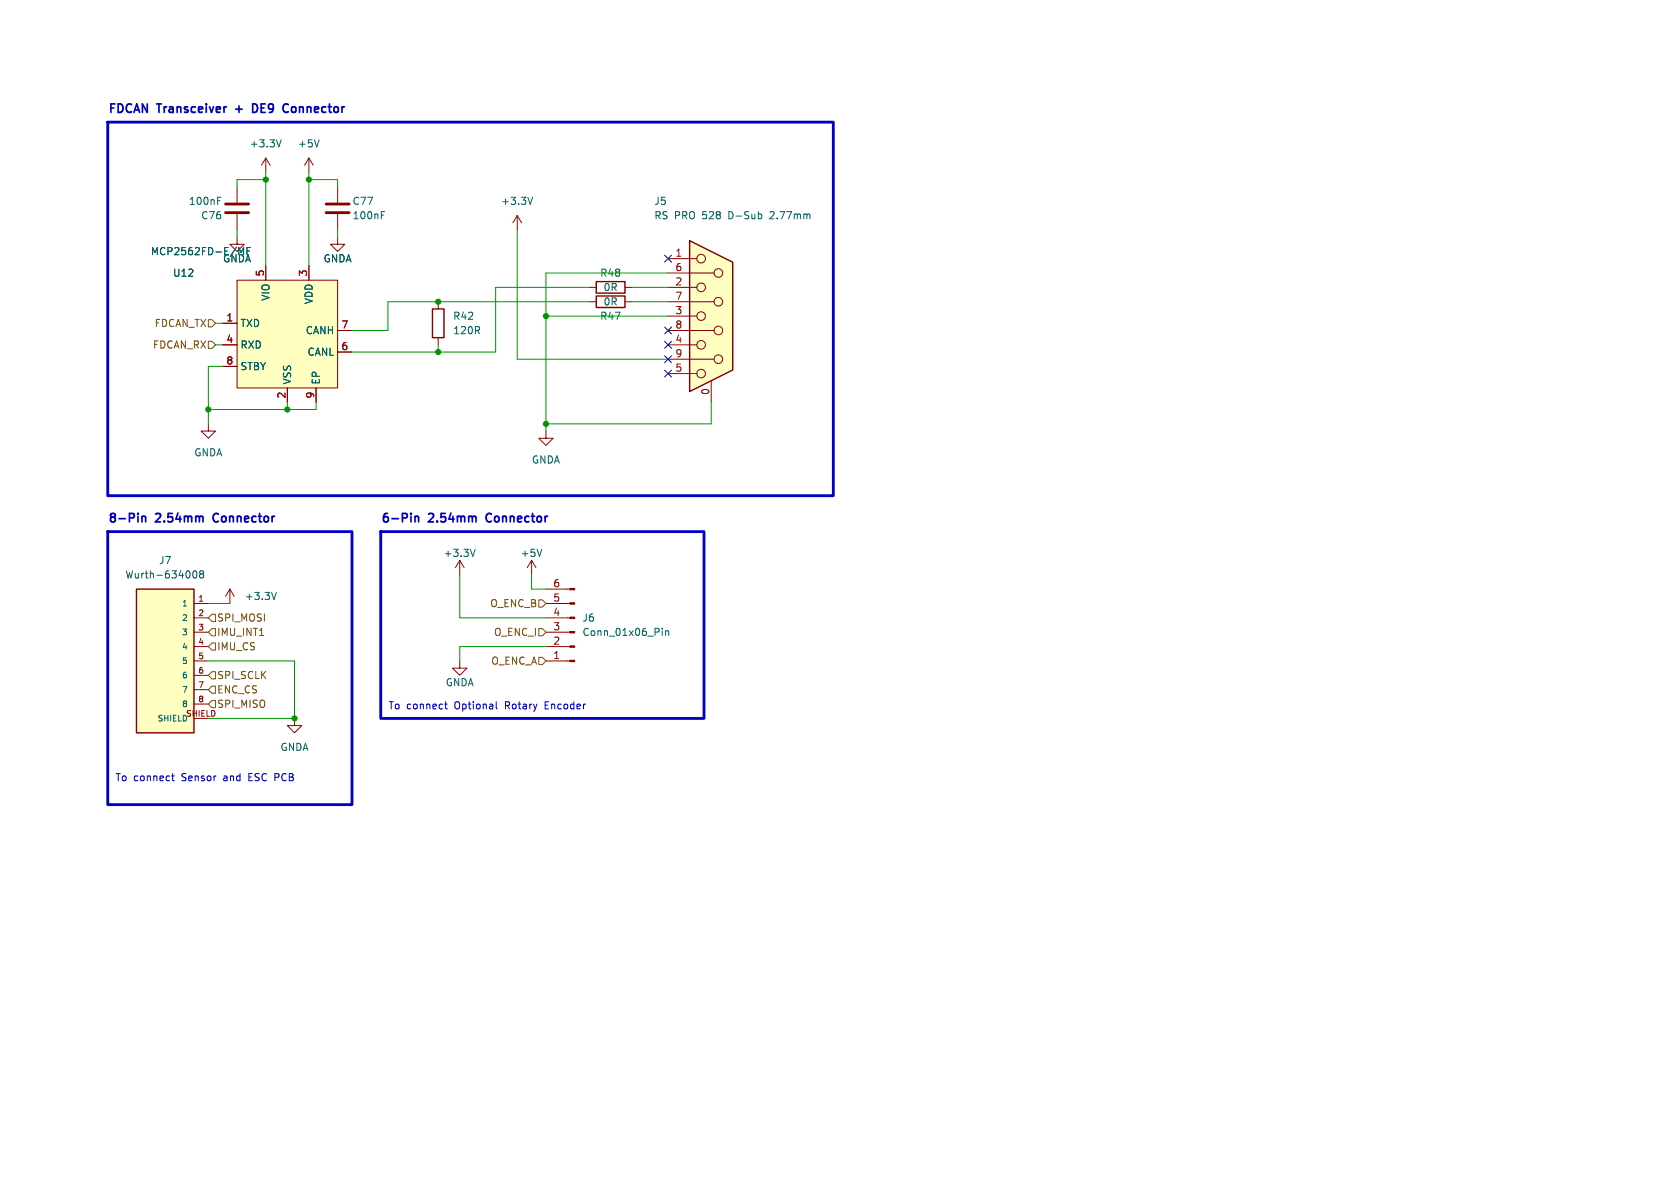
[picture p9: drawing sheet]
(kicad_sch (version 20230121) (generator eeschema)

 (paper "A4")

 (title_block
  (title "Motor Control Test Extension Board")
  (date "2026-09-15")
  (rev "1.0"))

 (lib_symbols
  (symbol "Connector:Conn_01x06_Pin" (pin_names (offset 1.016) hide) (in_bom yes) (on_board yes)
   (property "Reference" "J" (at 0 7.62 0) (effects (font (size 1.27 1.27))))
   (property "Value" "Conn_01x06_Pin" (at 0 -10.16 0) (effects (font (size 1.27 1.27))))
   (property "Footprint" "" (at 0 0 0) (effects (font (size 1.27 1.27)) hide))
   (property "Datasheet" "~" (at 0 0 0) (effects (font (size 1.27 1.27)) hide))
   (property "ki_locked" "" (at 0 0 0) (effects (font (size 1.27 1.27))))
   (symbol "Conn_01x06_Pin_1_1"
    (polyline (pts (xy 1.27 -7.62) (xy 0.8636 -7.62)) (stroke (width 0.1524) (type default)) (fill (type none)))
    (polyline (pts (xy 1.27 -5.08) (xy 0.8636 -5.08)) (stroke (width 0.1524) (type default)) (fill (type none)))
    (polyline (pts (xy 1.27 -2.54) (xy 0.8636 -2.54)) (stroke (width 0.1524) (type default)) (fill (type none)))
    (polyline (pts (xy 1.27 0) (xy 0.8636 0)) (stroke (width 0.1524) (type default)) (fill (type none)))
    (polyline (pts (xy 1.27 2.54) (xy 0.8636 2.54)) (stroke (width 0.1524) (type default)) (fill (type none)))
    (polyline (pts (xy 1.27 5.08) (xy 0.8636 5.08)) (stroke (width 0.1524) (type default)) (fill (type none)))
    (rectangle (start 0.8636 -7.493) (end 0 -7.747) (stroke (width 0.1524) (type default)) (fill (type outline)))
    (rectangle (start 0.8636 -4.953) (end 0 -5.207) (stroke (width 0.1524) (type default)) (fill (type outline)))
    (rectangle (start 0.8636 -2.413) (end 0 -2.667) (stroke (width 0.1524) (type default)) (fill (type outline)))
    (rectangle (start 0.8636 0.127) (end 0 -0.127) (stroke (width 0.1524) (type default)) (fill (type outline)))
    (rectangle (start 0.8636 2.667) (end 0 2.413) (stroke (width 0.1524) (type default)) (fill (type outline)))
    (rectangle (start 0.8636 5.207) (end 0 4.953) (stroke (width 0.1524) (type default)) (fill (type outline)))
    (pin passive line (at 5.08 5.08 180) (length 3.81) (name "Pin_1" (effects (font (size 1.27 1.27)))) (number "1" (effects (font (size 1.27 1.27)))))
    (pin passive line (at 5.08 2.54 180) (length 3.81) (name "Pin_2" (effects (font (size 1.27 1.27)))) (number "2" (effects (font (size 1.27 1.27)))))
    (pin passive line (at 5.08 0 180) (length 3.81) (name "Pin_3" (effects (font (size 1.27 1.27)))) (number "3" (effects (font (size 1.27 1.27)))))
    (pin passive line (at 5.08 -2.54 180) (length 3.81) (name "Pin_4" (effects (font (size 1.27 1.27)))) (number "4" (effects (font (size 1.27 1.27)))))
    (pin passive line (at 5.08 -5.08 180) (length 3.81) (name "Pin_5" (effects (font (size 1.27 1.27)))) (number "5" (effects (font (size 1.27 1.27)))))
    (pin passive line (at 5.08 -7.62 180) (length 3.81) (name "Pin_6" (effects (font (size 1.27 1.27)))) (number "6" (effects (font (size 1.27 1.27)))))))
  (symbol "Connector:DE9_Receptacle_MountingHoles" (pin_names (offset 1.016) hide) (in_bom yes) (on_board yes)
   (property "Reference" "J" (at 0 16.51 0) (effects (font (size 1.27 1.27))))
   (property "Value" "DE9_Receptacle_MountingHoles" (at 0 14.605 0) (effects (font (size 1.27 1.27))))
   (property "Footprint" "" (at 0 0 0) (effects (font (size 1.27 1.27)) hide))
   (property "Datasheet" " ~" (at 0 0 0) (effects (font (size 1.27 1.27)) hide))
   (symbol "DE9_Receptacle_MountingHoles_0_1"
    (circle (center -1.778 -10.16) (radius 0.762) (stroke (width 0) (type default)) (fill (type none)))
    (circle (center -1.778 -5.08) (radius 0.762) (stroke (width 0) (type default)) (fill (type none)))
    (circle (center -1.778 0) (radius 0.762) (stroke (width 0) (type default)) (fill (type none)))
    (circle (center -1.778 5.08) (radius 0.762) (stroke (width 0) (type default)) (fill (type none)))
    (circle (center -1.778 10.16) (radius 0.762) (stroke (width 0) (type default)) (fill (type none)))
    (polyline (pts (xy -3.81 -10.16) (xy -2.54 -10.16)) (stroke (width 0) (type default)) (fill (type none)))
    (polyline (pts (xy -3.81 -7.62) (xy 0.508 -7.62)) (stroke (width 0) (type default)) (fill (type none)))
    (polyline (pts (xy -3.81 -5.08) (xy -2.54 -5.08)) (stroke (width 0) (type default)) (fill (type none)))
    (polyline (pts (xy -3.81 -2.54) (xy 0.508 -2.54)) (stroke (width 0) (type default)) (fill (type none)))
    (polyline (pts (xy -3.81 0) (xy -2.54 0)) (stroke (width 0) (type default)) (fill (type none)))
    (polyline (pts (xy -3.81 2.54) (xy 0.508 2.54)) (stroke (width 0) (type default)) (fill (type none)))
    (polyline (pts (xy -3.81 5.08) (xy -2.54 5.08)) (stroke (width 0) (type default)) (fill (type none)))
    (polyline (pts (xy -3.81 7.62) (xy 0.508 7.62)) (stroke (width 0) (type default)) (fill (type none)))
    (polyline (pts (xy -3.81 10.16) (xy -2.54 10.16)) (stroke (width 0) (type default)) (fill (type none)))
    (polyline (pts (xy -3.81 13.335) (xy -3.81 -13.335) (xy 3.81 -9.525) (xy 3.81 9.525) (xy -3.81 13.335)) (stroke (width 0.254) (type default)) (fill (type background)))
    (circle (center 1.27 -7.62) (radius 0.762) (stroke (width 0) (type default)) (fill (type none)))
    (circle (center 1.27 -2.54) (radius 0.762) (stroke (width 0) (type default)) (fill (type none)))
    (circle (center 1.27 2.54) (radius 0.762) (stroke (width 0) (type default)) (fill (type none)))
    (circle (center 1.27 7.62) (radius 0.762) (stroke (width 0) (type default)) (fill (type none))))
   (symbol "DE9_Receptacle_MountingHoles_1_1"
    (pin passive line (at 0 -15.24 90) (length 3.81) (name "PAD" (effects (font (size 1.27 1.27)))) (number "0" (effects (font (size 1.27 1.27)))))
    (pin passive line (at -7.62 10.16 0) (length 3.81) (name "1" (effects (font (size 1.27 1.27)))) (number "1" (effects (font (size 1.27 1.27)))))
    (pin passive line (at -7.62 5.08 0) (length 3.81) (name "2" (effects (font (size 1.27 1.27)))) (number "2" (effects (font (size 1.27 1.27)))))
    (pin passive line (at -7.62 0 0) (length 3.81) (name "3" (effects (font (size 1.27 1.27)))) (number "3" (effects (font (size 1.27 1.27)))))
    (pin passive line (at -7.62 -5.08 0) (length 3.81) (name "4" (effects (font (size 1.27 1.27)))) (number "4" (effects (font (size 1.27 1.27)))))
    (pin passive line (at -7.62 -10.16 0) (length 3.81) (name "5" (effects (font (size 1.27 1.27)))) (number "5" (effects (font (size 1.27 1.27)))))
    (pin passive line (at -7.62 7.62 0) (length 3.81) (name "6" (effects (font (size 1.27 1.27)))) (number "6" (effects (font (size 1.27 1.27)))))
    (pin passive line (at -7.62 2.54 0) (length 3.81) (name "7" (effects (font (size 1.27 1.27)))) (number "7" (effects (font (size 1.27 1.27)))))
    (pin passive line (at -7.62 -2.54 0) (length 3.81) (name "8" (effects (font (size 1.27 1.27)))) (number "8" (effects (font (size 1.27 1.27)))))
    (pin passive line (at -7.62 -7.62 0) (length 3.81) (name "9" (effects (font (size 1.27 1.27)))) (number "9" (effects (font (size 1.27 1.27)))))))
  (symbol "Device:C" (pin_numbers hide) (pin_names (offset 0.254)) (in_bom yes) (on_board yes)
   (property "Reference" "C" (at 0.635 2.54 0) (effects (font (size 1.27 1.27)) (justify left)))
   (property "Value" "C" (at 0.635 -2.54 0) (effects (font (size 1.27 1.27)) (justify left)))
   (property "Footprint" "" (at 0.9652 -3.81 0) (effects (font (size 1.27 1.27)) hide))
   (property "Datasheet" "~" (at 0 0 0) (effects (font (size 1.27 1.27)) hide))
   (symbol "C_0_1"
    (polyline (pts (xy -2.032 -0.762) (xy 2.032 -0.762)) (stroke (width 0.508) (type default)) (fill (type none)))
    (polyline (pts (xy -2.032 0.762) (xy 2.032 0.762)) (stroke (width 0.508) (type default)) (fill (type none))))
   (symbol "C_1_1"
    (pin passive line (at 0 3.81 270) (length 2.794) (name "~" (effects (font (size 1.27 1.27)))) (number "1" (effects (font (size 1.27 1.27)))))
    (pin passive line (at 0 -3.81 90) (length 2.794) (name "~" (effects (font (size 1.27 1.27)))) (number "2" (effects (font (size 1.27 1.27)))))))
  (symbol "Device:R" (pin_numbers hide) (pin_names (offset 0)) (in_bom yes) (on_board yes)
   (property "Reference" "R" (at 2.032 0 90) (effects (font (size 1.27 1.27))))
   (property "Value" "R" (at 0 0 90) (effects (font (size 1.27 1.27))))
   (property "Footprint" "" (at -1.778 0 90) (effects (font (size 1.27 1.27)) hide))
   (property "Datasheet" "~" (at 0 0 0) (effects (font (size 1.27 1.27)) hide))
   (symbol "R_0_1"
    (rectangle (start -1.016 -2.54) (end 1.016 2.54) (stroke (width 0.254) (type default)) (fill (type none))))
   (symbol "R_1_1"
    (pin passive line (at 0 3.81 270) (length 1.27) (name "~" (effects (font (size 1.27 1.27)))) (number "1" (effects (font (size 1.27 1.27)))))
    (pin passive line (at 0 -3.81 90) (length 1.27) (name "~" (effects (font (size 1.27 1.27)))) (number "2" (effects (font (size 1.27 1.27)))))))
  (symbol "MyKiCadLib:MCP2562FD" (in_bom yes) (on_board yes)
   (property "Reference" "U12" (at -20.32 3.81 0) (effects (font (size 1.27 1.27)) (justify left)))
   (property "Value" "MCP2562FD-E/MF" (at -15.24 7.62 0) (effects (font (size 1.27 1.27))))
   (property "Footprint" "Package_DFN_QFN:DFN-8-1EP_3x3mm_P0.65mm_EP1.55x2.4mm" (at 0 0 0) (effects (font (size 1.27 1.27)) hide))
   (property "Datasheet" "" (at 0 0 0) (effects (font (size 1.27 1.27)) hide))
   (symbol "MCP2562FD_1_1"
    (rectangle (start -8.89 2.54) (end 8.89 -16.51) (stroke (width 0) (type default)) (fill (type background)))
    (pin bidirectional line (at -11.43 -5.08 0) (length 2.54) (name "TXD" (effects (font (size 1.27 1.27)))) (number "1" (effects (font (size 1.27 1.27)))))
    (pin bidirectional line (at 0 -19.05 90) (length 2.54) (name "VSS" (effects (font (size 1.27 1.27)))) (number "2" (effects (font (size 1.27 1.27)))))
    (pin bidirectional line (at 3.81 5.08 270) (length 2.54) (name "VDD" (effects (font (size 1.27 1.27)))) (number "3" (effects (font (size 1.27 1.27)))))
    (pin bidirectional line (at -11.43 -8.89 0) (length 2.54) (name "RXD" (effects (font (size 1.27 1.27)))) (number "4" (effects (font (size 1.27 1.27)))))
    (pin bidirectional line (at -3.81 5.08 270) (length 2.54) (name "VIO" (effects (font (size 1.27 1.27)))) (number "5" (effects (font (size 1.27 1.27)))))
    (pin bidirectional line (at 11.43 -10.16 180) (length 2.54) (name "CANL" (effects (font (size 1.27 1.27)))) (number "6" (effects (font (size 1.27 1.27)))))
    (pin bidirectional line (at 11.43 -6.35 180) (length 2.54) (name "CANH" (effects (font (size 1.27 1.27)))) (number "7" (effects (font (size 1.27 1.27)))))
    (pin bidirectional line (at -11.43 -12.7 0) (length 2.54) (name "STBY" (effects (font (size 1.27 1.27)))) (number "8" (effects (font (size 1.27 1.27)))))
    (pin input line (at 5.08 -19.05 90) (length 2.54) (name "EP" (effects (font (size 1.27 1.27)))) (number "9" (effects (font (size 1.27 1.27)))))))
  (symbol "RJ45-8N-B:RJ45-8N-B" (pin_names (offset 1.016)) (in_bom yes) (on_board yes)
   (property "Reference" "J7" (at 0 17.78 0) (effects (font (size 1.27 1.27))))
   (property "Value" "RJ45-8N-B" (at 0 15.24 0) (effects (font (size 1.27 1.27))))
   (property "Footprint" "MyFootprintLib:Wurth_634008_RJ45" (at 0 0 0) (effects (font (size 1.27 1.27)) (justify bottom) hide))
   (property "Datasheet" "" (at 0 0 0) (effects (font (size 1.27 1.27)) hide))
   (property "MF" "TE Connectivity" (at 0 0 0) (effects (font (size 1.27 1.27)) (justify bottom) hide))
   (property "Description" "\n                        \n                            Corcom FILTER SIGNAL LINE MODULAR 8CONTACTS 1 PORT THROUGH HOLE | TE Connectivity RJ45-8N-B\n                        \n" (at 0 0 0) (effects (font (size 1.27 1.27)) (justify bottom) hide))
   (property "Package" "None" (at 0 0 0) (effects (font (size 1.27 1.27)) (justify bottom) hide))
   (property "Price" "None" (at 0 0 0) (effects (font (size 1.27 1.27)) (justify bottom) hide))
   (property "Check_prices" "https://www.snapeda.com/parts/RJ45-8N-B/TE+Connectivity+Corcom+Filters/view-part/?ref=eda" (at 0 0 0) (effects (font (size 1.27 1.27)) (justify bottom) hide))
   (property "STANDARD" "MANUFACTURER RECOMMENDATIONS" (at 0 0 0) (effects (font (size 1.27 1.27)) (justify bottom) hide))
   (property "PARTREV" "G" (at 0 0 0) (effects (font (size 1.27 1.27)) (justify bottom) hide))
   (property "SnapEDA_Link" "https://www.snapeda.com/parts/RJ45-8N-B/TE+Connectivity+Corcom+Filters/view-part/?ref=snap" (at 0 0 0) (effects (font (size 1.27 1.27)) (justify bottom) hide))
   (property "MP" "RJ45-8N-B" (at 0 0 0) (effects (font (size 1.27 1.27)) (justify bottom) hide))
   (property "Availability" "In Stock" (at 0 0 0) (effects (font (size 1.27 1.27)) (justify bottom) hide))
   (property "MANUFACTURER" "TE CONNECTIVITY" (at 0 0 0) (effects (font (size 1.27 1.27)) (justify bottom) hide))
   (symbol "RJ45-8N-B_0_0"
    (rectangle (start -5.08 -12.7) (end 5.08 12.7) (stroke (width 0.254) (type default)) (fill (type background)))
    (pin passive line (at 7.62 10.16 180) (length 2.54) (name "1" (effects (font (size 1.016 1.016)))) (number "1" (effects (font (size 1.016 1.016)))))
    (pin passive line (at 7.62 7.62 180) (length 2.54) (name "2" (effects (font (size 1.016 1.016)))) (number "2" (effects (font (size 1.016 1.016)))))
    (pin passive line (at 7.62 5.08 180) (length 2.54) (name "3" (effects (font (size 1.016 1.016)))) (number "3" (effects (font (size 1.016 1.016)))))
    (pin passive line (at 7.62 2.54 180) (length 2.54) (name "4" (effects (font (size 1.016 1.016)))) (number "4" (effects (font (size 1.016 1.016)))))
    (pin passive line (at 7.62 0 180) (length 2.54) (name "5" (effects (font (size 1.016 1.016)))) (number "5" (effects (font (size 1.016 1.016)))))
    (pin passive line (at 7.62 -2.54 180) (length 2.54) (name "6" (effects (font (size 1.016 1.016)))) (number "6" (effects (font (size 1.016 1.016)))))
    (pin passive line (at 7.62 -5.08 180) (length 2.54) (name "7" (effects (font (size 1.016 1.016)))) (number "7" (effects (font (size 1.016 1.016)))))
    (pin passive line (at 7.62 -7.62 180) (length 2.54) (name "8" (effects (font (size 1.016 1.016)))) (number "8" (effects (font (size 1.016 1.016)))))
    (pin passive line (at 7.62 -10.16 180) (length 2.54) (name "SHIELD" (effects (font (size 1.016 1.016)))) (number "SHIELD" (effects (font (size 1.016 1.016)))))))
  (symbol "power:+3.3V" (power) (pin_names (offset 0)) (in_bom yes) (on_board yes)
   (property "Reference" "#PWR" (at 0 -3.81 0) (effects (font (size 1.27 1.27)) hide))
   (property "Value" "+3.3V" (at 0 3.556 0) (effects (font (size 1.27 1.27))))
   (property "Footprint" "" (at 0 0 0) (effects (font (size 1.27 1.27)) hide))
   (property "Datasheet" "" (at 0 0 0) (effects (font (size 1.27 1.27)) hide))
   (symbol "+3.3V_0_1"
    (polyline (pts (xy -0.762 1.27) (xy 0 2.54)) (stroke (width 0) (type default)) (fill (type none)))
    (polyline (pts (xy 0 0) (xy 0 2.54)) (stroke (width 0) (type default)) (fill (type none)))
    (polyline (pts (xy 0 2.54) (xy 0.762 1.27)) (stroke (width 0) (type default)) (fill (type none))))
   (symbol "+3.3V_1_1"
    (pin power_in line (at 0 0 90) (length 0) hide (name "+3.3V" (effects (font (size 1.27 1.27)))) (number "1" (effects (font (size 1.27 1.27)))))))
  (symbol "power:+5V" (power) (pin_names (offset 0)) (in_bom yes) (on_board yes)
   (property "Reference" "#PWR" (at 0 -3.81 0) (effects (font (size 1.27 1.27)) hide))
   (property "Value" "+5V" (at 0 3.556 0) (effects (font (size 1.27 1.27))))
   (property "Footprint" "" (at 0 0 0) (effects (font (size 1.27 1.27)) hide))
   (property "Datasheet" "" (at 0 0 0) (effects (font (size 1.27 1.27)) hide))
   (symbol "+5V_0_1"
    (polyline (pts (xy -0.762 1.27) (xy 0 2.54)) (stroke (width 0) (type default)) (fill (type none)))
    (polyline (pts (xy 0 0) (xy 0 2.54)) (stroke (width 0) (type default)) (fill (type none)))
    (polyline (pts (xy 0 2.54) (xy 0.762 1.27)) (stroke (width 0) (type default)) (fill (type none))))
   (symbol "+5V_1_1"
    (pin power_in line (at 0 0 90) (length 0) hide (name "+5V" (effects (font (size 1.27 1.27)))) (number "1" (effects (font (size 1.27 1.27)))))))
  (symbol "power:GNDA" (power) (pin_names (offset 0)) (in_bom yes) (on_board yes)
   (property "Reference" "#PWR" (at 0 -6.35 0) (effects (font (size 1.27 1.27)) hide))
   (property "Value" "GNDA" (at 0 -3.81 0) (effects (font (size 1.27 1.27))))
   (property "Footprint" "" (at 0 0 0) (effects (font (size 1.27 1.27)) hide))
   (property "Datasheet" "" (at 0 0 0) (effects (font (size 1.27 1.27)) hide))
   (symbol "GNDA_0_1"
    (polyline (pts (xy 0 0) (xy 0 -1.27) (xy 1.27 -1.27) (xy 0 -2.54) (xy -1.27 -1.27) (xy 0 -1.27)) (stroke (width 0) (type default)) (fill (type none))))
   (symbol "GNDA_1_1"
    (pin power_in line (at 0 0 270) (length 0) hide (name "GNDA" (effects (font (size 1.27 1.27)))) (number "1" (effects (font (size 1.27 1.27))))))))

 (junction (at 52.07 127) (diameter 0) (color 0 0 0 0))
 (junction (at 36.83 72.39) (diameter 0) (color 0 0 0 0))
 (junction (at 50.8 72.39) (diameter 0) (color 0 0 0 0))
 (junction (at 96.52 74.93) (diameter 0) (color 0 0 0 0))
 (junction (at 54.61 31.75) (diameter 0) (color 0 0 0 0))
 (junction (at 77.47 53.34) (diameter 0) (color 0 0 0 0))
 (junction (at 46.99 31.75) (diameter 0) (color 0 0 0 0))
 (junction (at 96.52 55.88) (diameter 0) (color 0 0 0 0))
 (junction (at 77.47 62.23) (diameter 0) (color 0 0 0 0))

 (no_connect (at 118.11 66.04))
 (no_connect (at 118.11 58.42))
 (no_connect (at 118.11 63.5))
 (no_connect (at 118.11 45.72))
 (no_connect (at 118.11 60.96))

 (wire (pts (xy 36.83 64.77) (xy 36.83 72.39)) (stroke (width 0) (type default)))
 (wire (pts (xy 68.58 53.34) (xy 77.47 53.34)) (stroke (width 0) (type default)))
 (wire (pts (xy 91.44 63.5) (xy 118.11 63.5)) (stroke (width 0) (type default)))
 (wire (pts (xy 36.83 72.39) (xy 36.83 74.93)) (stroke (width 0) (type default)))
 (wire (pts (xy 96.52 74.93) (xy 96.52 76.2)) (stroke (width 0) (type default)))
 (wire (pts (xy 46.99 31.75) (xy 46.99 46.99)) (stroke (width 0) (type default)))
 (wire (pts (xy 81.28 109.22) (xy 96.52 109.22)) (stroke (width 0) (type default)))
 (wire (pts (xy 77.47 62.23) (xy 87.63 62.23)) (stroke (width 0) (type default)))
 (wire (pts (xy 39.37 64.77) (xy 36.83 64.77)) (stroke (width 0) (type default)))
 (wire (pts (xy 125.73 74.93) (xy 96.52 74.93)) (stroke (width 0) (type default)))
 (wire (pts (xy 41.91 31.75) (xy 41.91 33.02)) (stroke (width 0) (type default)))
 (wire (pts (xy 87.63 50.8) (xy 104.14 50.8)) (stroke (width 0) (type default)))
 (wire (pts (xy 96.52 48.26) (xy 96.52 55.88)) (stroke (width 0) (type default)))
 (wire (pts (xy 59.69 41.91) (xy 59.69 40.64)) (stroke (width 0) (type default)))
 (wire (pts (xy 52.07 127) (xy 36.83 127)) (stroke (width 0) (type default)))
 (wire (pts (xy 54.61 31.75) (xy 59.69 31.75)) (stroke (width 0) (type default)))
 (wire (pts (xy 55.88 72.39) (xy 55.88 71.12)) (stroke (width 0) (type default)))
 (wire (pts (xy 55.88 72.39) (xy 50.8 72.39)) (stroke (width 0) (type default)))
 (wire (pts (xy 81.28 101.6) (xy 81.28 109.22)) (stroke (width 0) (type default)))
 (wire (pts (xy 62.23 62.23) (xy 77.47 62.23)) (stroke (width 0) (type default)))
 (wire (pts (xy 54.61 31.75) (xy 54.61 46.99)) (stroke (width 0) (type default)))
 (wire (pts (xy 36.83 116.84) (xy 52.07 116.84)) (stroke (width 0) (type default)))
 (wire (pts (xy 41.91 40.64) (xy 41.91 41.91)) (stroke (width 0) (type default)))
 (wire (pts (xy 96.52 55.88) (xy 96.52 74.93)) (stroke (width 0) (type default)))
 (wire (pts (xy 93.98 101.6) (xy 93.98 104.14)) (stroke (width 0) (type default)))
 (wire (pts (xy 91.44 40.64) (xy 91.44 63.5)) (stroke (width 0) (type default)))
 (wire (pts (xy 54.61 30.48) (xy 54.61 31.75)) (stroke (width 0) (type default)))
 (wire (pts (xy 81.28 116.84) (xy 81.28 114.3)) (stroke (width 0) (type default)))
 (wire (pts (xy 50.8 72.39) (xy 36.83 72.39)) (stroke (width 0) (type default)))
 (wire (pts (xy 38.1 57.15) (xy 39.37 57.15)) (stroke (width 0) (type default)))
 (wire (pts (xy 77.47 53.34) (xy 104.14 53.34)) (stroke (width 0) (type default)))
 (wire (pts (xy 118.11 55.88) (xy 96.52 55.88)) (stroke (width 0) (type default)))
 (wire (pts (xy 111.76 50.8) (xy 118.11 50.8)) (stroke (width 0) (type default)))
 (wire (pts (xy 81.28 114.3) (xy 96.52 114.3)) (stroke (width 0) (type default)))
 (wire (pts (xy 46.99 30.48) (xy 46.99 31.75)) (stroke (width 0) (type default)))
 (wire (pts (xy 118.11 48.26) (xy 96.52 48.26)) (stroke (width 0) (type default)))
 (wire (pts (xy 125.73 71.12) (xy 125.73 74.93)) (stroke (width 0) (type default)))
 (wire (pts (xy 77.47 62.23) (xy 77.47 60.96)) (stroke (width 0) (type default)))
 (wire (pts (xy 111.76 53.34) (xy 118.11 53.34)) (stroke (width 0) (type default)))
 (wire (pts (xy 40.64 106.68) (xy 36.83 106.68)) (stroke (width 0) (type default)))
 (wire (pts (xy 38.1 60.96) (xy 39.37 60.96)) (stroke (width 0) (type default)))
 (wire (pts (xy 52.07 116.84) (xy 52.07 127)) (stroke (width 0) (type default)))
 (wire (pts (xy 50.8 71.12) (xy 50.8 72.39)) (stroke (width 0) (type default)))
 (wire (pts (xy 46.99 31.75) (xy 41.91 31.75)) (stroke (width 0) (type default)))
 (wire (pts (xy 87.63 62.23) (xy 87.63 50.8)) (stroke (width 0) (type default)))
 (wire (pts (xy 62.23 58.42) (xy 68.58 58.42)) (stroke (width 0) (type default)))
 (wire (pts (xy 68.58 58.42) (xy 68.58 53.34)) (stroke (width 0) (type default)))
 (wire (pts (xy 93.98 104.14) (xy 96.52 104.14)) (stroke (width 0) (type default)))
 (wire (pts (xy 59.69 31.75) (xy 59.69 33.02)) (stroke (width 0) (type default)))

 (rectangle (start 19.05 93.98) (end 62.23 142.24) (stroke (width 0.5) (type default)) (fill (type none)))
 (rectangle (start 67.31 93.98) (end 124.46 127) (stroke (width 0.5) (type default)) (fill (type none)))
 (rectangle (start 19.05 21.59) (end 147.32 87.63) (stroke (width 0.5) (type default)) (fill (type none)))

 (text "To connect Sensor and ESC PCB" (at 20.32 138.43 0) (effects (font (size 1.27 1.27)) (justify left bottom)))
 (text "FDCAN Transceiver + DE9 Connector" (at 19.05 20.32 0) (effects (font (size 1.5 1.5) (thickness 0.3) bold) (justify left bottom)))
 (text "6-Pin 2.54mm Connector " (at 67.31 92.71 0) (effects (font (size 1.5 1.5) (thickness 0.3) bold) (justify left bottom)))
 (text "To connect Optional Rotary Encoder" (at 68.58 125.73 0) (effects (font (size 1.27 1.27)) (justify left bottom)))
 (text "8-Pin 2.54mm Connector " (at 19.05 92.71 0) (effects (font (size 1.5 1.5) (thickness 0.3) bold) (justify left bottom)))

 (hierarchical_label "SPI_SCLK" (shape input) (at 36.83 119.38 0) (fields_autoplaced) (effects (font (size 1.27 1.27)) (justify left)))
 (hierarchical_label "SPI_MOSI" (shape input) (at 36.83 109.22 0) (fields_autoplaced) (effects (font (size 1.27 1.27)) (justify left)))
 (hierarchical_label "IMU_CS" (shape input) (at 36.83 114.3 0) (fields_autoplaced) (effects (font (size 1.27 1.27)) (justify left)))
 (hierarchical_label "FDCAN_RX" (shape input) (at 38.1 60.96 180) (fields_autoplaced) (effects (font (size 1.27 1.27)) (justify right)))
 (hierarchical_label "ENC_CS" (shape input) (at 36.83 121.92 0) (fields_autoplaced) (effects (font (size 1.27 1.27)) (justify left)))
 (hierarchical_label "O_ENC_I" (shape input) (at 96.52 111.76 180) (fields_autoplaced) (effects (font (size 1.27 1.27)) (justify right)))
 (hierarchical_label "O_ENC_B" (shape input) (at 96.52 106.68 180) (fields_autoplaced) (effects (font (size 1.27 1.27)) (justify right)))
 (hierarchical_label "O_ENC_A" (shape input) (at 96.52 116.84 180) (fields_autoplaced) (effects (font (size 1.27 1.27)) (justify right)))
 (hierarchical_label "SPI_MISO" (shape input) (at 36.83 124.46 0) (fields_autoplaced) (effects (font (size 1.27 1.27)) (justify left)))
 (hierarchical_label "FDCAN_TX" (shape input) (at 38.1 57.15 180) (fields_autoplaced) (effects (font (size 1.27 1.27)) (justify right)))
 (hierarchical_label "IMU_INT1" (shape input) (at 36.83 111.76 0) (fields_autoplaced) (effects (font (size 1.27 1.27)) (justify left)))

 (symbol (lib_id "Device:C") (at 59.69 36.83 0) (unit 1) (in_bom yes) (on_board yes) (dnp no)
  (property "Reference" "C77" (at 62.23 35.56 0) (effects (font (size 1.27 1.27)) (justify left)))
  (property "Value" "100nF" (at 62.23 38.1 0) (effects (font (size 1.27 1.27)) (justify left)))
  (property "Footprint" "Capacitor_SMD:C_0603_1608Metric_Pad1.08x0.95mm_HandSolder" (at 60.6552 40.64 0) (effects (font (size 1.27 1.27)) hide))
  (property "Datasheet" "~" (at 59.69 36.83 0) (effects (font (size 1.27 1.27)) hide)) (pin "1") (pin "2"))

 (symbol (lib_id "power:+3.3V") (at 46.99 30.48 0) (unit 1) (in_bom yes) (on_board yes) (dnp no) (fields_autoplaced)
  (property "Reference" "#PWR071" (at 46.99 34.29 0) (effects (font (size 1.27 1.27)) hide))
  (property "Value" "+3.3V" (at 46.99 25.4 0) (effects (font (size 1.27 1.27))))
  (property "Footprint" "" (at 46.99 30.48 0) (effects (font (size 1.27 1.27)) hide))
  (property "Datasheet" "" (at 46.99 30.48 0) (effects (font (size 1.27 1.27)) hide)) (pin "1"))

 (symbol (lib_id "power:+5V") (at 93.98 101.6 0) (unit 1) (in_bom yes) (on_board yes) (dnp no)
  (property "Reference" "#PWR079" (at 93.98 105.41 0) (effects (font (size 1.27 1.27)) hide))
  (property "Value" "+5V" (at 93.98 97.79 0) (effects (font (size 1.27 1.27))))
  (property "Footprint" "" (at 93.98 101.6 0) (effects (font (size 1.27 1.27)) hide))
  (property "Datasheet" "" (at 93.98 101.6 0) (effects (font (size 1.27 1.27)) hide)) (pin "1"))

 (symbol (lib_id "Device:C") (at 41.91 36.83 180) (unit 1) (in_bom yes) (on_board yes) (dnp no)
  (property "Reference" "C76" (at 39.37 38.1 0) (effects (font (size 1.27 1.27)) (justify left)))
  (property "Value" "100nF" (at 39.37 35.56 0) (effects (font (size 1.27 1.27)) (justify left)))
  (property "Footprint" "Capacitor_SMD:C_0603_1608Metric_Pad1.08x0.95mm_HandSolder" (at 40.9448 33.02 0) (effects (font (size 1.27 1.27)) hide))
  (property "Datasheet" "~" (at 41.91 36.83 0) (effects (font (size 1.27 1.27)) hide)) (pin "1") (pin "2"))

 (symbol (lib_id "power:GNDA") (at 41.91 41.91 0) (unit 1) (in_bom yes) (on_board yes) (dnp no)
  (property "Reference" "#PWR074" (at 41.91 48.26 0) (effects (font (size 1.27 1.27)) hide))
  (property "Value" "GNDA" (at 41.91 45.72 0) (effects (font (size 1.27 1.27))))
  (property "Footprint" "" (at 41.91 41.91 0) (effects (font (size 1.27 1.27)) hide))
  (property "Datasheet" "" (at 41.91 41.91 0) (effects (font (size 1.27 1.27)) hide)) (pin "1"))

 (symbol (lib_id "power:+3.3V") (at 40.64 106.68 0) (unit 1) (in_bom yes) (on_board yes) (dnp no) (fields_autoplaced)
  (property "Reference" "#PWR080" (at 40.64 110.49 0) (effects (font (size 1.27 1.27)) hide))
  (property "Value" "+3.3V" (at 43.18 105.41 0) (effects (font (size 1.27 1.27)) (justify left)))
  (property "Footprint" "" (at 40.64 106.68 0) (effects (font (size 1.27 1.27)) hide))
  (property "Datasheet" "" (at 40.64 106.68 0) (effects (font (size 1.27 1.27)) hide)) (pin "1"))

 (symbol (lib_id "power:GNDA") (at 81.28 116.84 0) (unit 1) (in_bom yes) (on_board yes) (dnp no)
  (property "Reference" "#PWR081" (at 81.28 123.19 0) (effects (font (size 1.27 1.27)) hide))
  (property "Value" "GNDA" (at 81.28 120.65 0) (effects (font (size 1.27 1.27))))
  (property "Footprint" "" (at 81.28 116.84 0) (effects (font (size 1.27 1.27)) hide))
  (property "Datasheet" "" (at 81.28 116.84 0) (effects (font (size 1.27 1.27)) hide)) (pin "1"))

 (symbol (lib_id "Device:R") (at 77.47 57.15 0) (unit 1) (in_bom yes) (on_board yes) (dnp no) (fields_autoplaced)
  (property "Reference" "R42" (at 80.01 55.88 0) (effects (font (size 1.27 1.27)) (justify left)))
  (property "Value" "120R" (at 80.01 58.42 0) (effects (font (size 1.27 1.27)) (justify left)))
  (property "Footprint" "Resistor_SMD:R_0603_1608Metric_Pad0.98x0.95mm_HandSolder" (at 75.692 57.15 90) (effects (font (size 1.27 1.27)) hide))
  (property "Datasheet" "~" (at 77.47 57.15 0) (effects (font (size 1.27 1.27)) hide)) (pin "1") (pin "2"))

 (symbol (lib_id "Connector:DE9_Receptacle_MountingHoles") (at 125.73 55.88 0) (unit 1) (in_bom yes) (on_board yes) (dnp no)
  (property "Reference" "J5" (at 115.57 35.56 0) (effects (font (size 1.27 1.27)) (justify left)))
  (property "Value" "RS PRO 528 D-Sub 2.77mm" (at 115.57 38.1 0) (effects (font (size 1.27 1.27)) (justify left)))
  (property "Footprint" "Connector_Dsub:DSUB-9_Female_Horizontal_P2.77x2.84mm_EdgePinOffset4.94mm_Housed_MountingHolesOffset7.48mm" (at 125.73 55.88 0) (effects (font (size 1.27 1.27)) hide))
  (property "Datasheet" " ~" (at 125.73 55.88 0) (effects (font (size 1.27 1.27)) hide)) (pin "2") (pin "9") (pin "7") (pin "8") (pin "4") (pin "5") (pin "0") (pin "6") (pin "1") (pin "3"))

 (symbol (lib_id "Device:R") (at 107.95 53.34 90) (unit 1) (in_bom yes) (on_board yes) (dnp no)
  (property "Reference" "R47" (at 107.95 55.88 90) (effects (font (size 1.27 1.27))))
  (property "Value" "0R" (at 107.95 53.34 90) (effects (font (size 1.27 1.27))))
  (property "Footprint" "Resistor_SMD:R_0603_1608Metric_Pad0.98x0.95mm_HandSolder" (at 107.95 55.118 90) (effects (font (size 1.27 1.27)) hide))
  (property "Datasheet" "~" (at 107.95 53.34 0) (effects (font (size 1.27 1.27)) hide)) (pin "1") (pin "2"))

 (symbol (lib_id "power:+3.3V") (at 81.28 101.6 0) (unit 1) (in_bom yes) (on_board yes) (dnp no)
  (property "Reference" "#PWR078" (at 81.28 105.41 0) (effects (font (size 1.27 1.27)) hide))
  (property "Value" "+3.3V" (at 81.28 97.79 0) (effects (font (size 1.27 1.27))))
  (property "Footprint" "" (at 81.28 101.6 0) (effects (font (size 1.27 1.27)) hide))
  (property "Datasheet" "" (at 81.28 101.6 0) (effects (font (size 1.27 1.27)) hide)) (pin "1"))

 (symbol (lib_id "MyKiCadLib:MCP2562FD") (at 50.8 52.07 0) (unit 1) (in_bom yes) (on_board yes) (dnp no)
  (property "Reference" "U12" (at 30.48 48.26 0) (effects (font (size 1.27 1.27)) (justify left)))
  (property "Value" "MCP2562FD-E/MF" (at 35.56 44.45 0) (effects (font (size 1.27 1.27))))
  (property "Footprint" "Package_DFN_QFN:DFN-8-1EP_3x3mm_P0.65mm_EP1.55x2.4mm" (at 50.8 52.07 0) (effects (font (size 1.27 1.27)) hide))
  (property "Datasheet" "" (at 50.8 52.07 0) (effects (font (size 1.27 1.27)) hide)) (pin "4") (pin "3") (pin "5") (pin "7") (pin "6") (pin "8") (pin "2") (pin "1") (pin "9"))

 (symbol (lib_id "power:GNDA") (at 36.83 74.93 0) (unit 1) (in_bom yes) (on_board yes) (dnp no) (fields_autoplaced)
  (property "Reference" "#PWR076" (at 36.83 81.28 0) (effects (font (size 1.27 1.27)) hide))
  (property "Value" "GNDA" (at 36.83 80.01 0) (effects (font (size 1.27 1.27))))
  (property "Footprint" "" (at 36.83 74.93 0) (effects (font (size 1.27 1.27)) hide))
  (property "Datasheet" "" (at 36.83 74.93 0) (effects (font (size 1.27 1.27)) hide)) (pin "1"))

 (symbol (lib_id "power:GNDA") (at 96.52 76.2 0) (unit 1) (in_bom yes) (on_board yes) (dnp no) (fields_autoplaced)
  (property "Reference" "#PWR077" (at 96.52 82.55 0) (effects (font (size 1.27 1.27)) hide))
  (property "Value" "GNDA" (at 96.52 81.28 0) (effects (font (size 1.27 1.27))))
  (property "Footprint" "" (at 96.52 76.2 0) (effects (font (size 1.27 1.27)) hide))
  (property "Datasheet" "" (at 96.52 76.2 0) (effects (font (size 1.27 1.27)) hide)) (pin "1"))

 (symbol (lib_id "power:+5V") (at 54.61 30.48 0) (unit 1) (in_bom yes) (on_board yes) (dnp no) (fields_autoplaced)
  (property "Reference" "#PWR072" (at 54.61 34.29 0) (effects (font (size 1.27 1.27)) hide))
  (property "Value" "+5V" (at 54.61 25.4 0) (effects (font (size 1.27 1.27))))
  (property "Footprint" "" (at 54.61 30.48 0) (effects (font (size 1.27 1.27)) hide))
  (property "Datasheet" "" (at 54.61 30.48 0) (effects (font (size 1.27 1.27)) hide)) (pin "1"))

 (symbol (lib_id "Connector:Conn_01x06_Pin") (at 101.6 111.76 180) (unit 1) (in_bom yes) (on_board yes) (dnp no) (fields_autoplaced)
  (property "Reference" "J6" (at 102.87 109.22 0) (effects (font (size 1.27 1.27)) (justify right)))
  (property "Value" "Conn_01x06_Pin" (at 102.87 111.76 0) (effects (font (size 1.27 1.27)) (justify right)))
  (property "Footprint" "Connector_PinHeader_2.54mm:PinHeader_2x03_P2.54mm_Horizontal" (at 101.6 111.76 0) (effects (font (size 1.27 1.27)) hide))
  (property "Datasheet" "~" (at 101.6 111.76 0) (effects (font (size 1.27 1.27)) hide)) (pin "3") (pin "2") (pin "4") (pin "5") (pin "1") (pin "6"))

 (symbol (lib_id "Device:R") (at 107.95 50.8 270) (unit 1) (in_bom yes) (on_board yes) (dnp no)
  (property "Reference" "R48" (at 107.95 48.26 90) (effects (font (size 1.27 1.27))))
  (property "Value" "0R" (at 107.95 50.8 90) (effects (font (size 1.27 1.27))))
  (property "Footprint" "Resistor_SMD:R_0603_1608Metric_Pad0.98x0.95mm_HandSolder" (at 107.95 49.022 90) (effects (font (size 1.27 1.27)) hide))
  (property "Datasheet" "~" (at 107.95 50.8 0) (effects (font (size 1.27 1.27)) hide)) (pin "1") (pin "2"))

 (symbol (lib_id "RJ45-8N-B:RJ45-8N-B") (at 29.21 116.84 0) (unit 1) (in_bom yes) (on_board yes) (dnp no) (fields_autoplaced)
  (property "Reference" "J7" (at 29.21 99.06 0) (effects (font (size 1.27 1.27))))
  (property "Value" "Wurth-634008" (at 29.21 101.6 0) (effects (font (size 1.27 1.27))))
  (property "Footprint" "MyFootprintLib:Wurth_634008_RJ45" (at 29.21 116.84 0) (effects (font (size 1.27 1.27)) (justify bottom) hide))
  (property "Datasheet" "" (at 29.21 116.84 0) (effects (font (size 1.27 1.27)) hide))
  (property "MF" "TE Connectivity" (at 29.21 116.84 0) (effects (font (size 1.27 1.27)) (justify bottom) hide))
  (property "Description" "\n                        \n                            Corcom FILTER SIGNAL LINE MODULAR 8CONTACTS 1 PORT THROUGH HOLE | TE Connectivity RJ45-8N-B\n                        \n" (at 29.21 116.84 0) (effects (font (size 1.27 1.27)) (justify bottom) hide))
  (property "Package" "None" (at 29.21 116.84 0) (effects (font (size 1.27 1.27)) (justify bottom) hide))
  (property "Price" "None" (at 29.21 116.84 0) (effects (font (size 1.27 1.27)) (justify bottom) hide))
  (property "Check_prices" "https://www.snapeda.com/parts/RJ45-8N-B/TE+Connectivity+Corcom+Filters/view-part/?ref=eda" (at 29.21 116.84 0) (effects (font (size 1.27 1.27)) (justify bottom) hide))
  (property "STANDARD" "MANUFACTURER RECOMMENDATIONS" (at 29.21 116.84 0) (effects (font (size 1.27 1.27)) (justify bottom) hide))
  (property "PARTREV" "G" (at 29.21 116.84 0) (effects (font (size 1.27 1.27)) (justify bottom) hide))
  (property "SnapEDA_Link" "https://www.snapeda.com/parts/RJ45-8N-B/TE+Connectivity+Corcom+Filters/view-part/?ref=snap" (at 29.21 116.84 0) (effects (font (size 1.27 1.27)) (justify bottom) hide))
  (property "MP" "RJ45-8N-B" (at 29.21 116.84 0) (effects (font (size 1.27 1.27)) (justify bottom) hide))
  (property "Availability" "In Stock" (at 29.21 116.84 0) (effects (font (size 1.27 1.27)) (justify bottom) hide))
  (property "MANUFACTURER" "TE CONNECTIVITY" (at 29.21 116.84 0) (effects (font (size 1.27 1.27)) (justify bottom) hide)) (pin "4") (pin "SHIELD") (pin "8") (pin "1") (pin "2") (pin "6") (pin "7") (pin "5") (pin "3"))

 (symbol (lib_id "power:GNDA") (at 52.07 127 0) (mirror y) (unit 1) (in_bom yes) (on_board yes) (dnp no)
  (property "Reference" "#PWR082" (at 52.07 133.35 0) (effects (font (size 1.27 1.27)) hide))
  (property "Value" "GNDA" (at 52.07 132.08 0) (effects (font (size 1.27 1.27))))
  (property "Footprint" "" (at 52.07 127 0) (effects (font (size 1.27 1.27)) hide))
  (property "Datasheet" "" (at 52.07 127 0) (effects (font (size 1.27 1.27)) hide)) (pin "1"))

 (symbol (lib_id "power:+3.3V") (at 91.44 40.64 0) (unit 1) (in_bom yes) (on_board yes) (dnp no) (fields_autoplaced)
  (property "Reference" "#PWR073" (at 91.44 44.45 0) (effects (font (size 1.27 1.27)) hide))
  (property "Value" "+3.3V" (at 91.44 35.56 0) (effects (font (size 1.27 1.27))))
  (property "Footprint" "" (at 91.44 40.64 0) (effects (font (size 1.27 1.27)) hide))
  (property "Datasheet" "" (at 91.44 40.64 0) (effects (font (size 1.27 1.27)) hide)) (pin "1"))

 (symbol (lib_id "power:GNDA") (at 59.69 41.91 0) (unit 1) (in_bom yes) (on_board yes) (dnp no)
  (property "Reference" "#PWR075" (at 59.69 48.26 0) (effects (font (size 1.27 1.27)) hide))
  (property "Value" "GNDA" (at 59.69 45.72 0) (effects (font (size 1.27 1.27))))
  (property "Footprint" "" (at 59.69 41.91 0) (effects (font (size 1.27 1.27)) hide))
  (property "Datasheet" "" (at 59.69 41.91 0) (effects (font (size 1.27 1.27)) hide)) (pin "1")))
